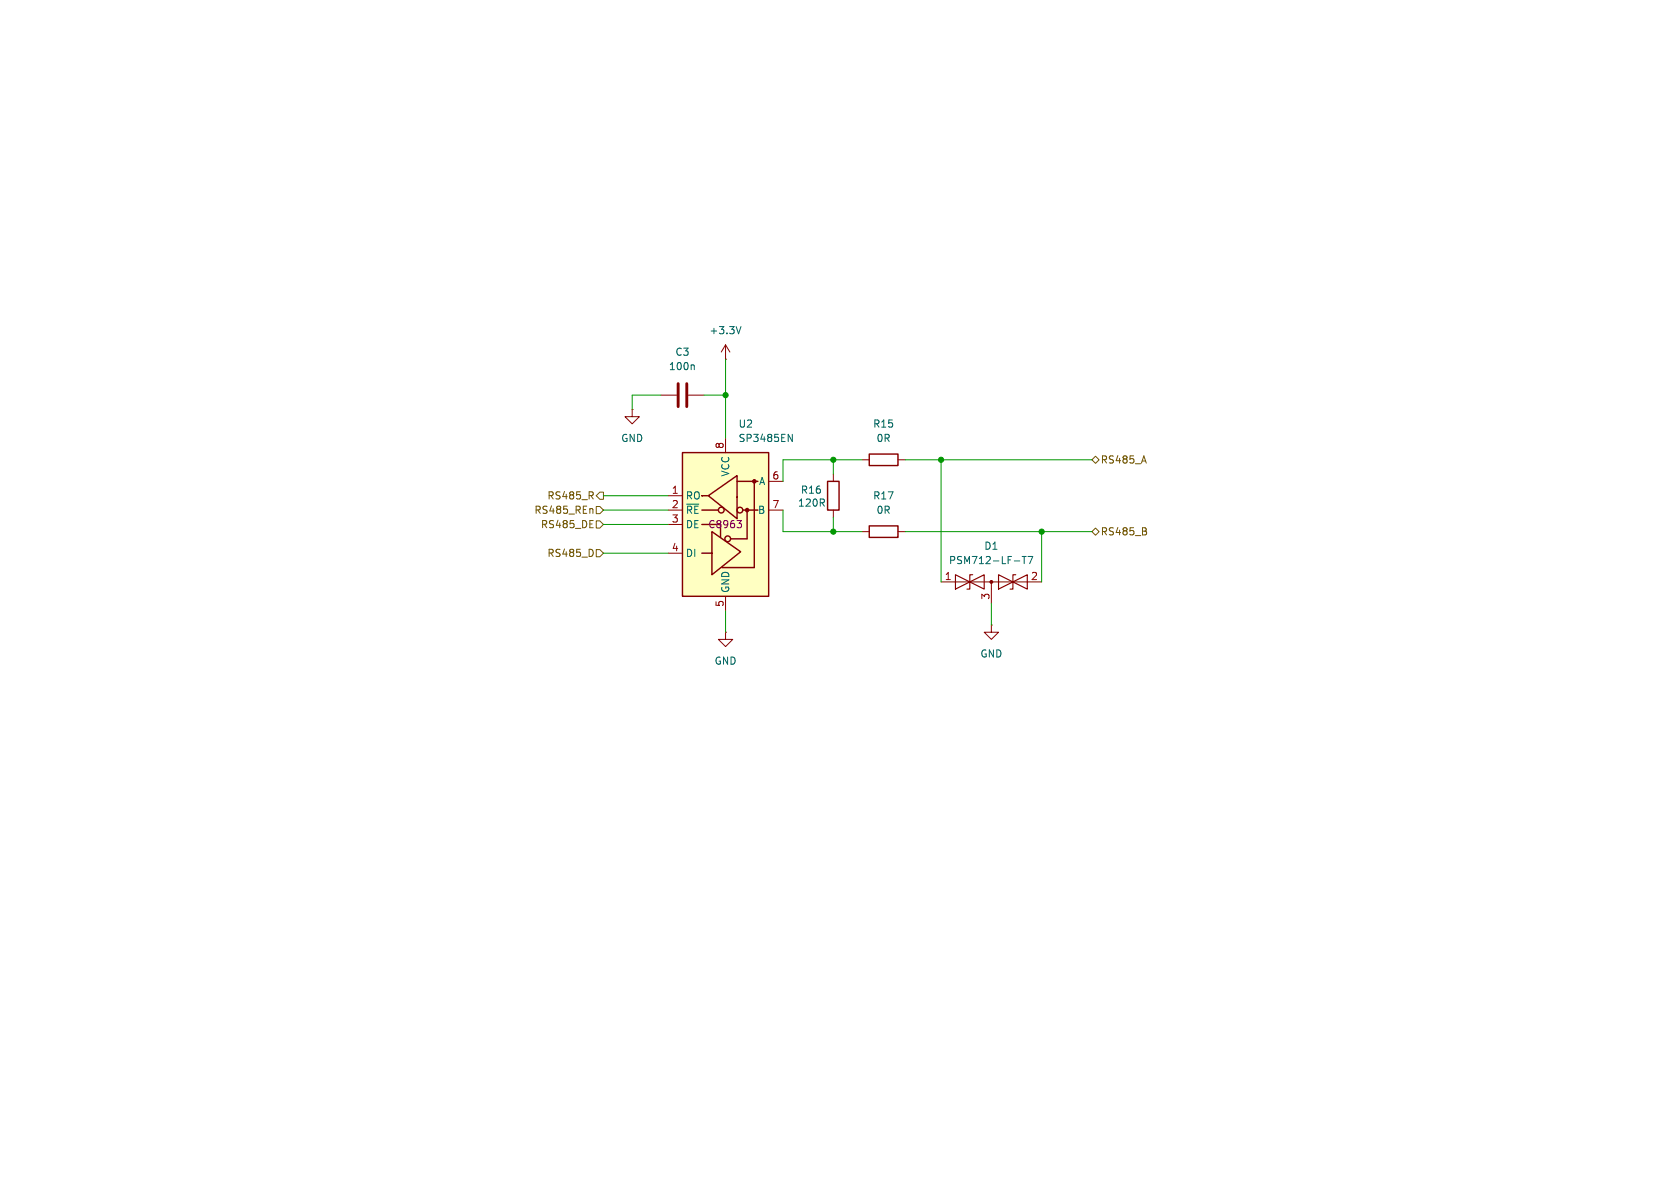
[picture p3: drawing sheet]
<svg xmlns="http://www.w3.org/2000/svg" width="297mm" height="210mm" viewBox="0 0 297 210" stroke-linecap="round" stroke-linejoin="round" font-family="sans-serif">
<g fill="none" stroke="#840000" stroke-width=".18">
<path d="M111.8 72.4v1.3h1.2l-1.2 1.2-1.3-1.2h1.3M111.8 72.4h.1M116.8 69.9h2.8M121.7 69.9h2.8M128.3 63.5h.1M128.3 61l-.8 1.2M128.3 61l.7 1.2M128.3 61v2.5M147.3 83.8v1.3M147.3 90.2v1.2M152.4 94h1.3M152.4 81.3h1.3"/>
<path d="M158.7 94h1.3M158.7 81.3h1.3M128.3 111.8v1.2h1.2l-1.2 1.3-1.3-1.3h1.3M128.3 111.8h.1M166.4 102.9h17.7M175.3 110.5v1.3h1.2l-1.2 1.2-1.3-1.2h1.3M175.3 110.5h.1M175.3 102.9v3.8"/>
</g>
<path d="M168.9 101.6v2.5l5.1-2.5v2.5zM172 101.6h-.6v2.5h-.5M176.5 101.6l5.1 2.5v-2.5l-5.1 2.5zM179.6 101.6h-.5v2.5h-.5" fill="none" stroke="#840000" stroke-width=".2"/>
<circle cx="175.3" cy="102.9" r=".25" fill="#840000" stroke="#840000" stroke-width=".18"/>
<path d="M131 57.7l-.4 1.3M122.6 64.5l.1 .2v.6M180.7 98.4h.7M181.1 98.4v1.2M181.7 98.4h.9l-.6 1.2" fill="none" stroke="#006464" stroke-width=".18"/>
<path d="M146.3 85.1h2v5.1h-2zM153.7 93h5v2h-5zM153.7 80.3h5v2h-5z" fill="none" stroke="#840000" stroke-width=".25"/>
<path d="M119.9 67.8v4.1M121.4 67.8v4.1" fill="none" stroke="#840000" stroke-width=".51"/>
<path d="M120.6 80h15.3v25.4h-15.3z" fill="#ffffc2"/>
<g fill="none" stroke="#840000" stroke-width=".25">
<path d="M120.6 80h15.3v25.4h-15.3zM124.1 92.7h3.3v2.3M124.1 90.2h2.9M124.1 97.8h1.6M124.2 87.6h-.1h1M125.2 87.6l5.1-3.5v7.6zM125.9 94l5 3.5-5 4.1zM130.3 85.1h3.7M131.3 90.2h2.7M132.1 90.2v5.1h-2.9M133.3 85.1v15.2h-5.7"/>
<circle cx="127.5" cy="90.2" r=".51"/>
<circle cx="128.7" cy="95.3" r=".51"/>
<circle cx="130.8" cy="90.2" r=".51"/>
</g>
<g fill="#840000" stroke="#840000" stroke-width=".25">
<circle cx="132.1" cy="90.2" r=".28"/>
<circle cx="133.3" cy="85.1" r=".28"/>
</g>
<path d="M128.3 77.5v2.5M118.1 87.6h2.5M118.1 90.2h2.5M118.1 92.7h2.5M118.1 97.8h2.5M135.9 90.2h2.5M135.9 85.1h2.5M128.3 105.4v2.6" fill="none" stroke="#840000" stroke-width=".18"/>
<path d="M139.3 76.8l.8 1.2v-1.2" fill="none" stroke="#006464" stroke-width=".18"/>
<path d="M130.3 92h.8l-.4 .5M130.8 92.5l.3 .2v.3l-.3 .3" fill="none" stroke="#840084" stroke-width=".18"/>
<path d="M104.3 93.3h.6M104.3 92h.6M104.6 89.9l.2 .2v.6M104.8 97.4v.7M105.4 97.2h.6l.7 .6-.7 .6h-.6zM105.4 89.5h.6l.7 .7-.7 .6h-.6zM105.4 92.1h.6l.7 .6-.7 .6h-.6zM106 87h.7v1.3h-.7l-.6-.7zM193 94l.7-.7 .6 .7-.6 .6zM193 81.3l.7-.7 .6 .7-.6 .6zM202.6 94l.1 .1-.1 .4M202.6 93.4v.4" fill="none" stroke="#725600" stroke-width=".18"/>
<g fill="none" stroke="#009600" stroke-width=".18">
<path d="M116.8 69.9h-5v2.5M124.5 69.9h3.8M128.3 63.5v14M106.7 90.2h11.4M106.7 87.6h11.4M106.7 92.7h11.4M106.7 97.8h11.4M138.4 90.2v3.8h14M147.3 81.3v2.5M147.3 91.4v2.6M152.4 81.3h-14v3.8M160 94h33"/>
<path d="M160 81.3h33M166.4 81.3v21.6M184.1 94v8.9M128.3 108v3.8M175.3 106.7v3.8"/>
</g>
<g fill="#009600" stroke="#009600" stroke-width=".18">
<circle cx="128.3" cy="69.9" r=".46"/>
<circle cx="147.3" cy="81.3" r=".46"/>
<circle cx="147.3" cy="94" r=".46"/>
<circle cx="166.4" cy="81.3" r=".46"/>
<circle cx="184.1" cy="94" r=".46"/>
</g>
<g font-size="1.8" fill="#006464">
<text x="125.3" y="59.3">+3.3V</text>
<text x="118.2" y="65.6">100n</text>
<text x="119.3" y="63.1">C3</text>
<text x="130.5" y="75.8">U2</text>
<text x="154.3" y="75.8">R15</text>
<text x="109.7" y="78.3">GND</text>
<text x="130.5" y="78.3">SP3485EN</text>
<text x="154.9" y="78.3">0R</text>
<text x="121.2" y="88.5">RO</text>
<text x="129.1" y="84.3" transform="rotate(-90 129.1 84.3)">VCC</text>
<text x="134.1" y="86">A</text>
<text x="141" y="89.8">120R</text>
<text x="141.5" y="87.5">R16</text>
<text x="154.3" y="88.5">R17</text>
<text x="121.2" y="91">~{RE}</text>
<text x="121.2" y="93.6">DE</text>
<text x="133.9" y="91">B</text>
<text x="154.9" y="91">0R</text>
<text x="121.2" y="98.7">DI</text>
<text x="167.7" y="99.9">PSM712-LF-T7</text>
<text x="173.9" y="97.4">D1</text>
<text x="129.1" y="104.9" transform="rotate(-90 129.1 104.9)">GND</text>
<text x="126.2" y="117.7">GND</text>
<text x="173.2" y="116.4">GND</text>
</g>
<g font-size="1.8" fill="#a90000">
<text x="128" y="79.4" transform="rotate(-90 128 79.4)">8</text>
<text x="118.7" y="87.4">1</text>
<text x="118.7" y="89.9">2</text>
<text x="136.5" y="84.8">6</text>
<text x="136.5" y="89.9">7</text>
<text x="118.7" y="92.5">3</text>
<text x="118.7" y="97.5">4</text>
<text x="128" y="107.4" transform="rotate(-90 128 107.4)">5</text>
<text x="166.9" y="102.6">1</text>
<text x="175" y="106.1" transform="rotate(-90 175 106.1)">3</text>
<text x="182.2" y="102.6">2</text>
</g>
<g font-size="1.8" fill="#725600">
<text x="194.5" y="82.1">RS485_A</text>
<text x="96.7" y="88.5">RS485_R</text>
<text x="94.4" y="91">RS485_REn</text>
<text x="95.5" y="93.6">RS485_DE</text>
<text x="194.5" y="94.8">RS485_B</text>
<text x="96.7" y="98.7">RS485_D</text>
</g>
<text font-size="1.8" fill="#840084" x="125.1" y="93.6">C8963</text>
</svg>
